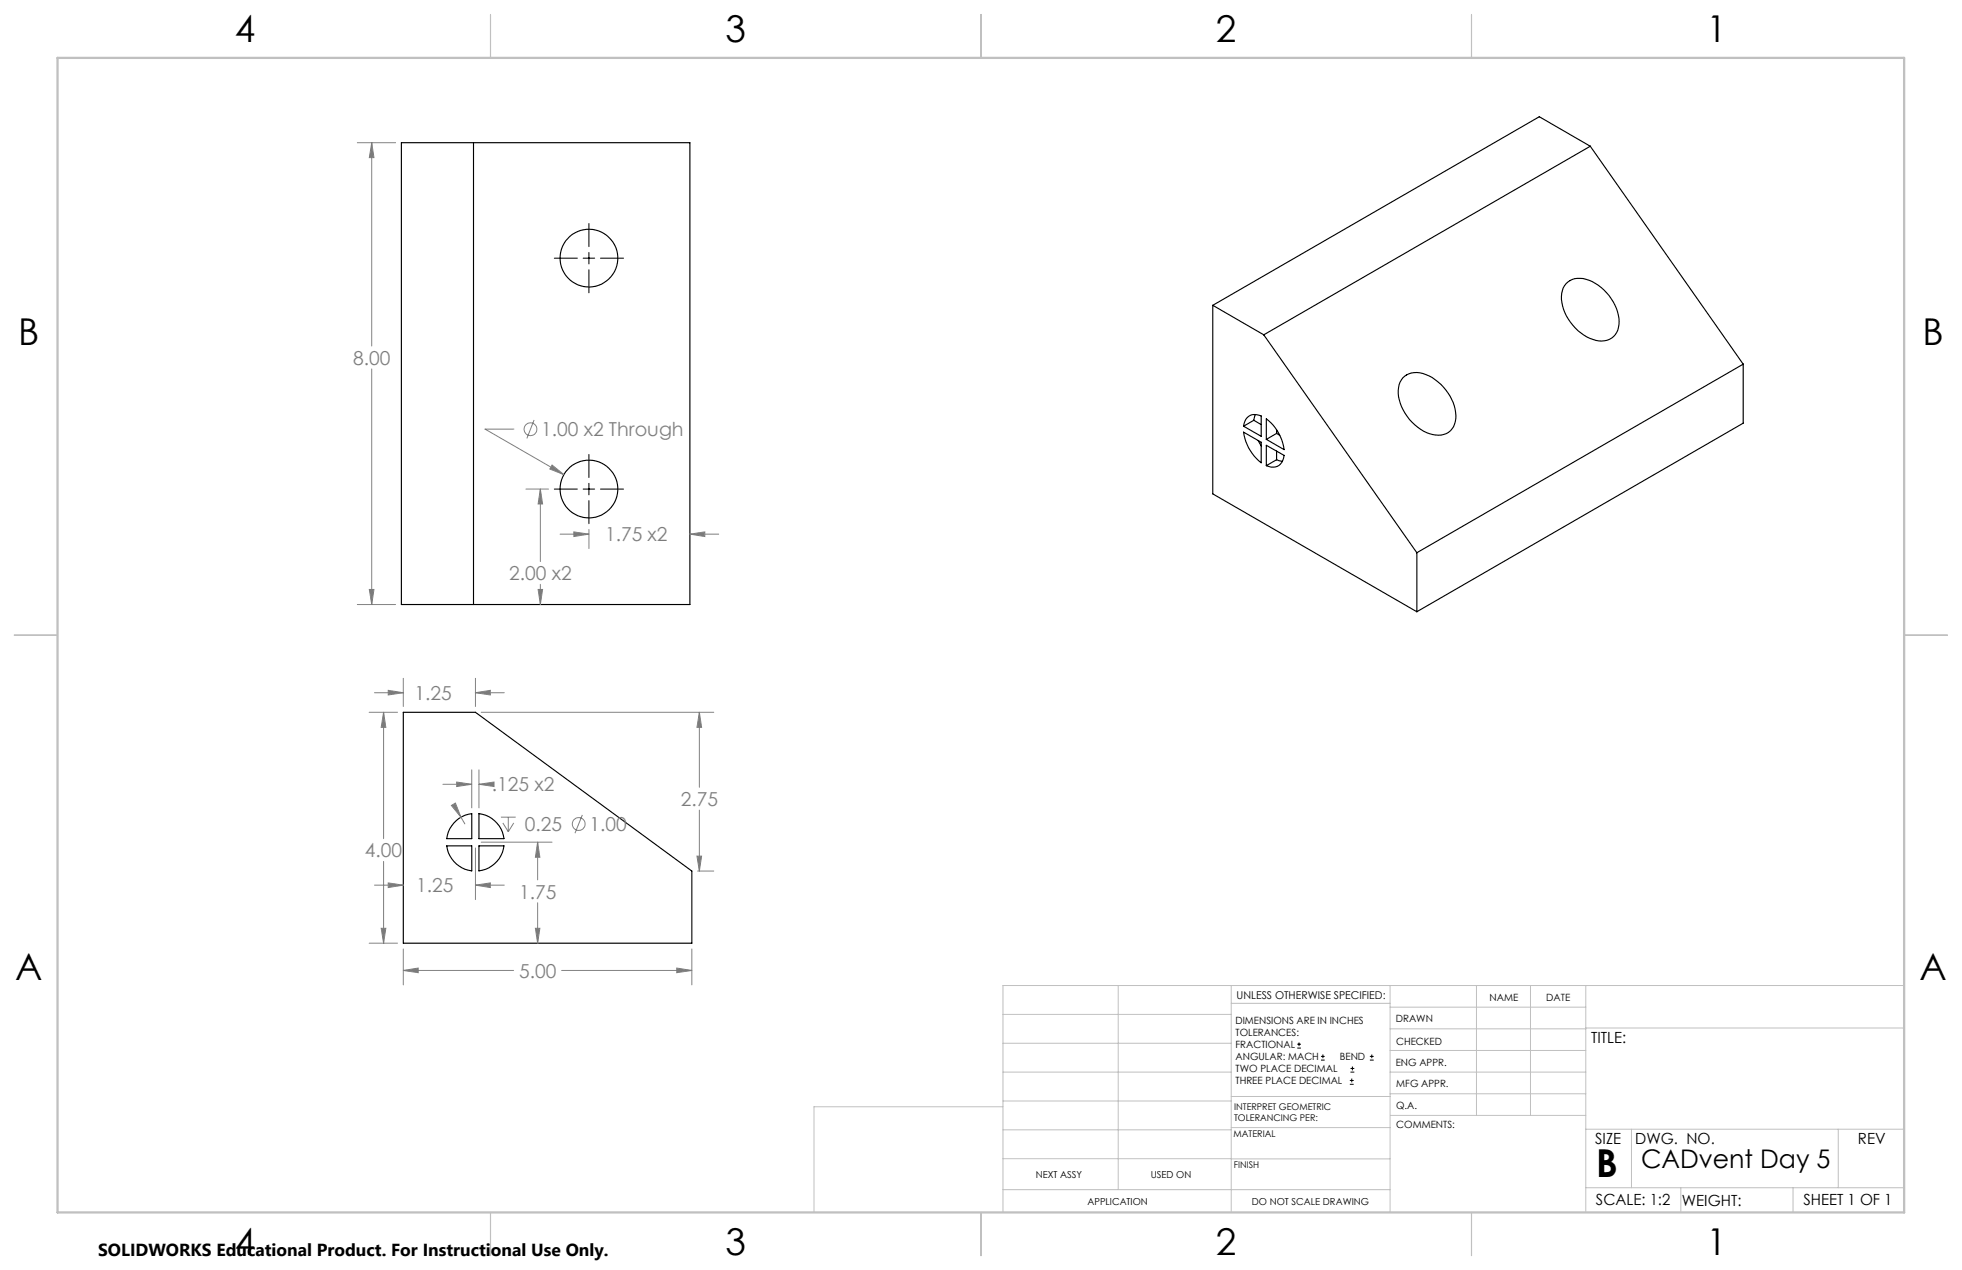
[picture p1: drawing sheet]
<svg xmlns="http://www.w3.org/2000/svg" width="432mm" height="279mm" viewBox="0 0 432 279" stroke-linecap="round" stroke-linejoin="round" font-family="sans-serif">
<g fill="none" stroke="#000" stroke-width=".25">
<path d="M88.3 31.4h63.5v101.6h-63.5zM104.2 31.4v101.6M350 32.2l-71.9 41.5M350 32.2l33.6 47.9M350 32.2l-11.2-6.5-71.9 41.5M266.9 67.2l11.2 6.5M266.9 67.2v41.5l44.9 25.9M278.1 73.7l33.7 47.9M344.7 62.4a4.8 4.8 0 0 1 5.7-.5 10.7 10.7 0 0 1 5.9 9.5 3.9 3.9 0 0 1-5.7 3.3 10.7 10.7 0 0 1-7-9.5l.1-.7a3.7 3.7 0 0 1 1-2.1zM273.7 95.1l3.9 2.2v4.5a10.5 10.5 0 0 1-3.9-6.7zM274.5 91.9a2.49 2.49 0 0 1 3.1-.4v4.5l-3.9-2.2 .3-1.1zM275.9 92.5l-2.2 1.3"/>
<path d="M275.9 92.5l1.7 .9M276.3 91.2l-.4 1.3M276.9 96.9l.7 1.2M278.7 98l3.9 2.2a2.56 2.56 0 0 1-3.9 2.2zM278.7 92.1a10.3 10.3 0 0 1 3.9 6.8l-3.9-2.2zM281 95.4l.7 .4M281 94.5v.9M281 99.2v1.9M281 95.4l-2.3 1.3M308.7 83.1a4.8 4.8 0 0 1 5.8-.4 10.7 10.7 0 0 1 5.9 9.4 3.8 3.8 0 0 1-5.1 3.5 10.5 10.5 0 0 1-7.6-9.7 4.3 4.3 0 0 1 1-2.8zM383.6 80.1l-71.8 41.5M383.6 80.1v13l-71.8 41.5"/>
<path d="M281 101.1l1.2 .4M281 101.1l-2.3 1.3M311.8 121.6v13M88.8 156.7h15.8l47.7 34.9v15.9h-63.5zM105.4 179a6.3 6.3 0 0 1 5.5 5.5h-5.5zM98.3 186.1h5.5v5.5a6.3 6.3 0 0 1-5.5-5.5zM99.9 181.1a6.3 6.3 0 0 1 3.9-2.1v5.5h-5.5a6 6 0 0 1 1.6-3.4zM105.4 186.1h5.5a6.3 6.3 0 0 1-5.5 5.5z"/>
<circle cx="129.6" cy="56.8" r="6.3"/>
<circle cx="129.6" cy="107.6" r="6.3"/>
</g>
<g fill="none" stroke="#808080" stroke-width=".22">
<path d="M78.6 31.4h8.5M81.8 31.4l.5 3.3h-1zM81.8 31.4v44.7M81.8 81.2v51.8M113.1 94.4h-6.3l17.3 10M117.5 92.4l-1.5 4M115.7 107.6h5M118.9 107.6l.5 3.3h-1zM118.9 107.6v15.9M121.5 102.3l2.6 2.1-3.1-1.2zM123.3 117.5h6.3M126.3 117l3.3 .5-3.3 .5z"/>
<path d="M129.6 116.5v4.2M151.8 117.5l3.3-.5v1zM151.8 117.5h6.4M78.6 133h8.5M81.3 129.7h1l-.5 3.3zM118.4 129.7h1l-.5 3.3zM118.9 128.6v4.4M81.2 156.7h6.3M82.4 152.4h6.4M84.4 156.7l.5 3.3h-1zM84.4 156.7v27.8M85.4 151.9l3.4 .5-3.4 .5z"/>
<path d="M88.8 149.2v6.2M104.6 152.4l3.3-.5v1zM104.6 149.2v6.2M104.6 152.4h6.4M105.9 156.7h51.2M153.9 156.7l.5 3.3h-1zM153.9 156.7v16.5M97.5 172.5h6.3M99.3 177.2l.9-.5 1.3 3.1zM100.5 172l3.3 .5-3.3 .5zM101.5 179.8l.8 1.5M103.8 169.4v8.3"/>
<path d="M105.4 172.5l3.3-.5v1zM105.4 169.4v8.3M105.4 172.5h1.7M110.2 179.8h3.3M111.9 179.8v3.2M128.2 179.3l-1.7 4M153.9 178.2v13.4M82.4 194.7h6.4M84.4 189.5v18M85.4 194.2l3.4 .5-3.4 .6zM104.6 194.7l3.3-.5v1.1zM104.6 186.5v11.4"/>
<path d="M104.6 194.7h6.4M105.9 185.3h15.6M110.7 181l1.2 2M113.1 181l-1.2 2M118.3 185.3l.5 3.3h-1zM118.3 185.3v8.3M118.3 198.6v8.9M153.4 188.3h1l-.5 3.3zM153.5 191.6h3.6M81.2 207.5h6.3M83.9 204.2h1l-.5 3.3zM88.8 213.5l3.2-.5v1z"/>
<path d="M88.8 208.8v7.9M88.8 213.5h24.2M117.8 204.2h1l-.5 3.3zM123.6 213.5h28.7M148.9 213l3.4 .5-3.4 .5zM152.3 208.8v7.9"/>
<circle cx="116.7" cy="94.4" r="1.41"/>
<circle cx="127.4" cy="181.3" r="1.41"/>
</g>
<g fill="none" stroke="#000" stroke-width=".22">
<path d="M122 56.8h5.1M128.3 56.8h2.6M129.6 49.2v5.1M129.6 55.5v2.6M129.6 59.3v5.1M132.2 56.8h5M129.6 100v5.1M122 107.6h5.1M128.3 107.6h2.6M129.6 106.3v2.6M129.6 110.1v5.1M132.2 107.6h5"/>
<path d="M285.5 230.6h.8M285.5 229.7h.8M285.9 229.3v.9M290.7 233.2h.8M290.7 232.4h.8M291.1 232v.8M297.1 238.5h.8M297.1 237.7h.8M297.2 235.9h.9M297.2 235.1h.9M297.5 237.3v.8M297.6 234.6v.9"/>
<path d="M301.5 233.2h.8M301.5 232.4h.8M301.9 232v.8"/>
</g>
<g fill="none" stroke="#c0c0c0" stroke-width=".22">
<path d="M246.1 216.8v44.9M271 216.8v49.9M305.9 216.8v49.9M324.9 216.8v28.6M336.8 216.8v28.6M349 216.8v49.9M419.1 216.8h-198.4v49.9M220.7 235.9h50.3M220.7 229.5h50.3M220.7 223.2h50.3M271 220.7h34.9M305.9 231.1h43.1"/>
<path d="M305.9 226.3h43.1M305.9 221.6h43.1M305.9 235.9h43.1M349 226.2h70.1M220.7 248.6h50.3M220.7 242.2h50.3M220.7 254.9h50.3M220.7 243.5h-41.6v23.2M271 255h34.9M271 248.1h35M271 241.2h35M305.9 240.6h43.1"/>
<path d="M306 245.4h43M349 248.4h70.1M359.1 248.4v12.9M404.6 248.4v12.9M220.7 261.7h85.2M349 261.3h70.1M369.9 261.3v5.4M394.6 261.3v5.4"/>
</g>
<path d="M108 3.2v9.5M215.9 3.2v9.5M323.8 3.2v9.5M3.1 139.7h9.6M419.1 139.7h9.5M108 266.7v9.6M215.9 266.7v9.6M323.8 266.7v9.6" fill="none" stroke="#c0c0c0" stroke-width=".25"/>
<path d="M12.7 12.7h406.4v254h-406.4z" fill="none" stroke="#c0c0c0" stroke-width=".5"/>
<path d="M88.8 213.5l3.2-.5v1zM148.9 213l3.4 .5-3.4 .5zM84.4 156.7l.5 3.3h-1zM83.9 204.2h1l-.5 3.3zM104.6 152.4l3.3-.5v1zM85.4 151.9l3.4 .5-3.4 .5zM153.4 188.3h1l-.5 3.3zM153.9 156.7l.5 3.3h-1zM99.3 177.2l2.2 2.6-1.3-3.1zM100.5 172l3.3 .5-3.3 .5zM105.4 172.5l3.3-.5v1zM104.6 194.7l3.3-.5v1.1zM85.4 194.2l3.4 .5-3.4 .6zM118.3 185.3l.5 3.3h-1zM117.8 204.2h1l-.5 3.3zM81.3 129.7h1l-.5 3.3zM81.8 31.4l.5 3.3h-1zM121.5 102.3l-.5 .9 3.1 1.2zM126.3 117l3.3 .5-3.3 .5zM151.8 117.5l3.3-.5v1zM118.9 107.6l.5 3.3h-1zM118.4 129.7h1l-.5 3.3z" fill="#808080"/>
<text font-size="8.5" x="351.3" y="259">B</text>
<g font-size="8.1">
<text x="51.7" y="9.3">4</text>
<text x="159.7" y="9.3">3</text>
<text x="267.6" y="9.3">2</text>
<text x="375.6" y="9.3">1</text>
<text x="4" y="76">B</text>
<text x="423.1" y="76">B</text>
<text x="3.3" y="215.7">A</text>
<text x="422.4" y="215.7">A</text>
<text x="51.7" y="276">4</text>
<text x="159.7" y="276">3</text>
<text x="267.6" y="276">2</text>
<text x="375.6" y="276">1</text>
</g>
<text font-size="5.6" x="361.2" y="257">CADvent Day 5</text>
<g font-size="4.2" fill="#808080">
<text x="77.7" y="80.2">8.00</text>
<text x="119.1" y="96">1.00 x2 Through</text>
<text x="133.2" y="119.1">1.75 x2</text>
<text x="112.1" y="127.6">2.00 x2</text>
<text x="91.2" y="154">1.25</text>
<text x="108.3" y="174.1">.125 x2</text>
<text x="149.8" y="177.3">2.75</text>
<text x="115.5" y="182.8">0.25</text>
<text x="129.7" y="182.8">1.00</text>
<text x="80.3" y="188.6">4.00</text>
<text x="91.6" y="196.3">1.25</text>
<text x="114.2" y="197.7">1.75</text>
<text x="114.2" y="215.1">5.00</text>
</g>
<text font-size="3.8" x="21.6" y="276.3">SOLIDWORKS Educational Product. For Instructional Use Only.</text>
<g font-size="3.4">
<text x="350.2" y="229.5">TITLE:</text>
<text x="351.1" y="251.6">SIZE</text>
<text x="359.9" y="251.6">DWG. NO.</text>
<text x="408.9" y="251.7">REV</text>
<text x="351.2" y="265.2">SCALE: 1:2</text>
<text x="370.1" y="265.3">WEIGHT:</text>
<text x="396.9" y="265.2">SHEET 1 OF 1</text>
</g>
<text font-size="2.4" x="272.2" y="219.7">UNLESS OTHERWISE SPECIFIED:</text>
<g font-size="2.2">
<text x="327.8" y="220.1">NAME</text>
<text x="340.3" y="220.2">DATE</text>
<text x="271.9" y="225.3">DIMENSIONS ARE IN INCHES</text>
<text x="271.9" y="227.9">TOLERANCES:</text>
<text x="307.2" y="224.9">DRAWN</text>
<text x="271.9" y="230.6">FRACTIONAL</text>
<text x="271.9" y="233.2">ANGULAR: MACH</text>
<text x="294.9" y="233.2">BEND</text>
<text x="307.3" y="229.8">CHECKED</text>
<text x="271.9" y="235.9">TWO PLACE DECIMAL</text>
<text x="271.9" y="238.5">THREE PLACE DECIMAL</text>
<text x="307.2" y="234.5">ENG APPR.</text>
<text x="307.3" y="239.2">MFG APPR.</text>
<text x="307.3" y="243.9">Q.A.</text>
<text x="307.3" y="248.1">COMMENTS:</text>
</g>
<g font-size="2.1">
<text x="227.9" y="259.2">NEXT ASSY</text>
<text x="253.3" y="259.2">USED ON</text>
<text x="239.3" y="265">APPLICATION</text>
<text x="275.5" y="265.1">DO NOT SCALE DRAWING</text>
</g>
<g font-size="2">
<text x="271.6" y="244.1">INTERPRET GEOMETRIC</text>
<text x="271.5" y="250.2">MATERIAL</text>
<text x="271.6" y="246.6">TOLERANCING PER:</text>
<text x="271.5" y="257">FINISH</text>
</g>
</svg>
